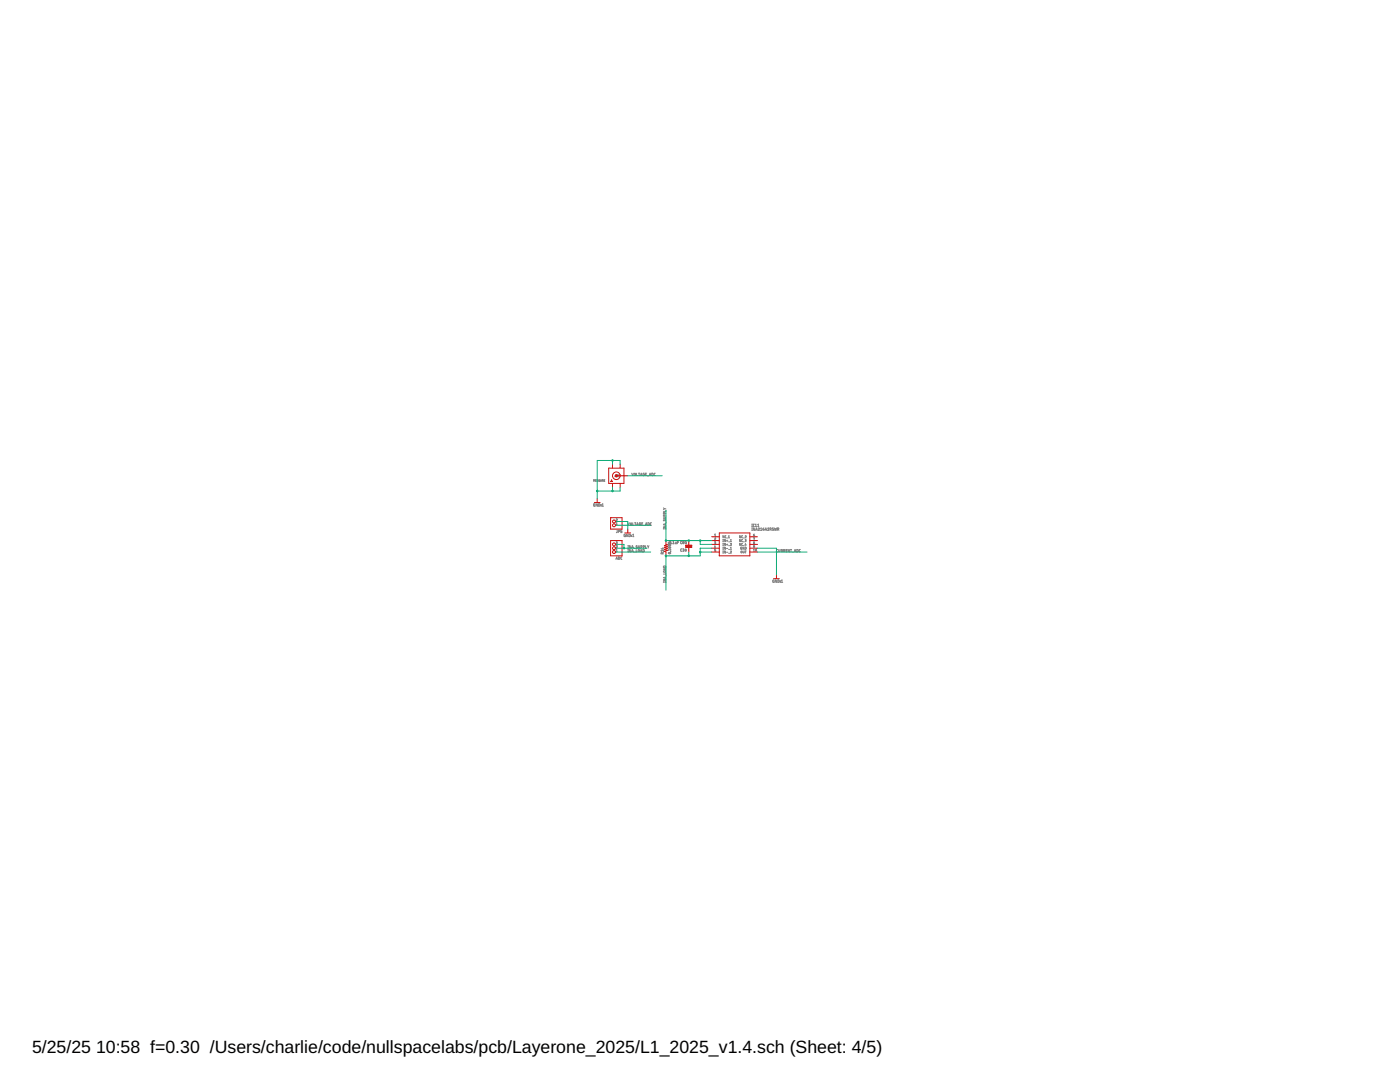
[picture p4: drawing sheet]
<svg xmlns="http://www.w3.org/2000/svg" width="279mm" height="216mm" viewBox="0 0 279 216" stroke-linecap="round" stroke-linejoin="round" font-family="sans-serif">
<g fill="none" stroke="#808080" stroke-width=".2">
<path d="M118.5 96.1v-.4l.1 .2 .1-.2v.4M118.9 95.9h.1M119 95.7h-.1v.4h.1M119.1 96.1l.2-.4 .1 .4M119.2 96h.1M119.7 95.7l-.2 .1 .2 .2h-.2M119.8 95.7l.1 .4 .1-.1v-.3M120.2 95.9h.1M120.3 95.9l.1-.1-.2-.1v.4M120.3 95.9l.1 .2M120.5 95.9h.2M120.7 95.7h-.2v.4h.2"/>
<path d="M122.7 95.1l.2-.4 .1 .4M122.8 95h.2M123.4 94.7v.4l-.2-.4v.4M123.6 94.7h.2M123.7 94.7v.4M126.1 94.4l.1 .5 .2-.5M126.6 94.5h.2l-.1 .4-.1-.1zM127 94.4v.5h.3M127.4 94.4h.3M127.6 94.4v.5M127.8 94.9l.2-.5 .1 .5M127.9 94.8h.2"/>
<path d="M128.6 94.4h-.2v.5h.2l-.1-.3M128.8 94.6h.2M129.1 94.4h-.3v.5h.3M129.2 95h.2M129.6 94.9l.1-.5 .2 .5M129.6 94.8h.3M130.1 94.4l.2 .1v.4h-.2zM130.8 94.4l-.2 .1v.4h.2M118.7 100.5l-.2 .1v.3l.2 .1-.1-.3M119.2 100.5v.5l-.2-.5v.5M119.5 100.5l.2 .1v.4h-.2zM119.9 100.7h.1"/>
<path d="M119.9 101h.1M120 100.7h.1M120.2 101h.2M120.2 100.6l.1-.1v.5M122.9 111.6l.2-.5 .1 .5M123 108.9h.2l-.2 .4h.2M123 108.1h.2l-.1 .2M123 103.6h.2l-.2 .3h.2M123 110h.2M123 109.7l.1-.1v.4M123 104.4l.1-.1v.4M123 111.5h.2"/>
<path d="M123 104.7h.2M123 108.3h.1M123.1 108.3l.1 .1-.2 .1M123.2 105.8l-.1 .4-.1 .1M123.4 106.1l.3-.2-.3-.1v.5M123.4 111.1l.3 .1-.1 .4h-.2zM124.1 111.1l-.2 .1 .1 .4h.1M124.1 105.8h-.3v.2l.3 .1v.2h-.3M124.8 106.6l-.3 .1 .2 .4h.1l-.1-.3M125.3 109.4h.1M125.3 108.9h.1M125.3 109.6h.1"/>
<path d="M125.3 110.1h.1M125.3 104.3l.2 .5 .1-.5M125.3 106.6v.5l-.2-.5v.5M125.4 108.9v.5M125.4 109.6v.5M125.5 106.6l.3 .1v.4h-.3zM125.8 104.4h.2v.4h-.2zM125.9 108.9v.5l-.3-.5v.5M125.9 109.6v.5l-.3-.5v.5M126 106.8h.1M126 107h.1M126.1 109.4l.1-.5 .2 .5"/>
<path d="M126.1 110.1l.1-.5 .2 .5M126.1 110h.3M126.1 109.2h.3M126.3 107.1h.2M126.3 106.7l.1-.1v.5M126.3 104.3v.5h.2M126.6 109.4h.2M126.6 110.2h.2M126.6 104.3h.3M126.8 104.3v.5M127 109.6v.5h.2M127.1 104.8l.1-.5 .2 .5"/>
<path d="M127.1 104.7h.2M127.2 108.9l-.3 .1 .3 .3h-.3M127.4 109.7h.2l-.1 .4h-.1zM127.4 108.9l.1 .5 .2-.2v-.3M127.8 110.1l.2-.5 .1 .5M127.8 110h.3M127.8 104.3l-.2 .1v.4h.2v-.3M127.9 109.2l.2-.1v-.2h-.2v.5M128.1 104.5h.1M128.3 104.3h-.2v.5h.2M128.3 109.6l.3 .1-.1 .4h-.2zM128.4 109.2l.2-.1v-.2h-.2v.5"/>
<path d="M128.4 104.9h.3M128.8 104.8l.2-.5 .1 .5M128.8 108.9v.5h.3M128.8 104.7h.3M129.2 108.9l.2 .2M129.3 104.3l.3 .1-.1 .4h-.2zM129.4 109.1v.3M129.5 108.9l-.1 .2M130 104.3l-.2 .1v.4h.2M132.2 110.4l-.2-.2-.1 .3h.5M132.2 109.4h.2M132.2 110.4v.1"/>
<path d="M132.3 109.3v.3l-.4-.1M132.4 103.2l.5 .1-.2 .2h-.3M132.4 113h.4l.1 .2h-.5zM132.4 116.2h.5M132.4 105.5v.1M132.4 116.1v.1M132.4 105.5h.5M132.4 105h.5l-.5 .3h.5M132.4 101.3l.2 .2M132.4 115.6h.5l-.5 .3h.5M132.4 109.8v.2l-.4-.2v.2M132.4 103.7l.1 .2 .4-.2-.1 .2"/>
<path d="M132.4 110.2l-.2 .1M132.4 113.9h.4l.1 .2-.5 .1zM132.6 101.5l-.2 .2M132.6 101.5h.3M132.7 103l-.2-.3-.1 .3h.5M132.7 102.5l-.1-.2h-.2v.2h.5M132.8 104.5v.3M132.8 113.5v.2M132.8 115.2v.2M132.9 101.8v.2h-.5M132.9 105.5v.1M132.9 114.3v.3h-.5"/>
<path d="M132.9 116.1v.1M132.9 104.5l-.5 .1 .5 .2M132.9 115.1l-.5 .2 .5 .1M132.9 113.4l-.5 .2 .5 .1M132.9 104.1v.2M132.9 114.7v.3M133.4 109.2a.22 .22 0 0 1 .3-.1 .22 .22 0 0 1 .1 .2h-.4zM133.4 108.7a.22 .22 0 0 1 .3-.1 .22 .22 0 0 1 .1 .3h-.4zM133.4 110.3a.2 .2 0 0 1 .3-.1 .2 .2 0 0 1 .1 .3h-.4zM133.5 110.3l.3 .2M133.5 109.1l.3 .2M133.5 108.7l.3 .2"/>
<path d="M133.6 108.3l-.2-.1v.2h.5M133.6 108.3v.1M133.7 108.4a.19 .19 0 0 1-.1-.2 .19 .19 0 0 1 .3-.1v.3M133.7 108.4h.2M133.8 110.1h.1M133.9 109.6v.3M133.9 109.7h-.5l.1 .2M133.9 108.2l-.3 .1M133.9 108.1l-.3 .3M134.1 108.5h.1M134.3 108.5h.3M134.3 108.1l.1-.1v.5"/>
<path d="M134.8 108.2v.3h.2v-.3M135.2 108.2h.2M135.4 108h-.2v.5M136.1 108l-.3 .1v.3l.3 .1M136.1 109.5l-.3 .1 .1 .4h.2M136.2 109.5l.3 .1-.2 .1M136.3 108l.2 .2-.1 .3-.2-.3zM136.4 109.7l.1 .2-.3 .1M136.5 108.1l-.3 .3M137 108h-.2v.5h.2l-.1-.3M142.6 107.4l.2-.1-.2 .4h.2M142.6 108.1h.2l-.1 .2"/>
<path d="M142.6 106.7l.1-.1v.4M142.6 107h.2M142.6 108.3h.1M142.7 108.8l-.1 .4h.2M142.7 108.3l.1 .1-.2 .1M142.8 109.1v.2M142.8 109.6h-.2v.2l.2 .1-.2 .1M144.4 108.4v.4M144.4 109.2v.4M144.4 107.7v.4M144.4 109.9v.5M144.5 106.9v.4l-.2-.4v.4"/>
<path d="M144.8 107.7v.4l-.3-.4v.4M144.8 108.4v.4l-.3-.4v.4M144.8 109.2v.4l-.3-.4v.4M144.8 109.9v.5l-.3-.5v.5M144.9 106.9l-.2 .1v.3h.2M145 107.9h.2M145 108.7h.2M145 109.4h.2M145 110.2h.2M145 107.4h.2M145.1 107.8v.3M145.1 108.5v.3"/>
<path d="M145.4 107.3h.2M145.4 107l.1-.1v.4M145.4 108.1h.2M145.4 108.9h.2M145.4 109.6h.2M145.4 110.4h.2M145.8 108.5h.2l-.2 .3h.2M145.8 110h.2l-.2 .4h.2M145.8 109.6h.2M145.8 108.1h.2M145.8 107.8l.1-.1v.4M145.8 109.3l.1-.1v.4"/>
<path d="M147.8 106.9v.4l-.2-.4v.4M147.8 107.7v.4l-.2-.4v.4M147.8 108.4v.4l-.2-.4v.4M147.9 110h.2l-.1 .3h-.1zM148 109.2l-.2 .1v.3h.2v-.2M148.2 106.9l-.2 .1v.3h.2M148.2 107.7l-.2 .1v.2l.2 .1M148.2 108.4l-.2 .1v.3h.2M148.3 109.9l.1 .4h.1v-.4M148.3 108.1h.2M148.3 108.9h.2M148.3 107.4h.2"/>
<path d="M148.5 109.2v.4l-.2-.4v.4M148.7 109.2h.2v.4h-.2zM148.7 107h.2l-.2 .3h.2M148.7 107.7h.2l-.2 .1M148.7 109.9h.2M148.8 108.4l-.1 .3h.2M148.8 107.8l.1 .2-.2 .1M148.8 109.9v.5M148.8 108.6v.2M150.1 105.8h.1M150.1 105.3h.1M150.1 105.1h.1"/>
<path d="M150.1 104.6h.1M150.1 104.6v.5M150.1 105.3v.5M150.4 109l.2 .1M150.4 109l.1-.1 .1 .2M150.4 106.7l.2 .1M150.4 106.7v.3l.2-.1M150.4 110h.2M150.4 107.4l.2-.1-.1 .4M150.4 109h.1M150.4 109.7l.1-.1v.4M150.4 108.1l.2 .1z"/>
<path d="M150.5 106.6l-.1 .1M150.6 104.6l-.3 .1v.3l.3 .1M150.6 109.1l-.2 .2M150.6 106.8v.1M150.6 105.3v.5l-.3-.5v.5M150.7 105.1h.3M150.7 104.7l.2-.1v.5M150.8 105.8l.2-.5 .1 .5M150.8 109.6l.2 .2-.1 .2zM150.9 105.7h.2M151 109.7l-.2 .2M151.2 105.1h.3"/>
<path d="M151.2 104.7l.1-.1v.5M151.3 105.5l.3-.1-.3 .4h.3M151.8 105.8h.2M151.8 105.5l.1-.2v.5M152.3 105.6l.2 .1M152.3 105.6v.2l.2-.1M152.5 105.3l-.2 .3M152.5 105.7h.1M152.7 105.8l.1-.5 .2 .5M152.7 105.7h.3M153.2 105.5l.2-.1-.2 .4h.3M153.7 105.6h.1"/>
<path d="M153.8 105.6l.1-.2-.2-.1v.5M153.8 105.6l.1 .2M154.4 105.4h-.3l.3 .4h-.3M154.5 115.7l-.3 .1 .1 .4h.2l-.1-.3M154.6 105.3l.1 .5 .1-.3 .1 .3 .1-.5M155 115.7v.5l-.3-.5v.5M155.2 105.6l.2-.2-.2-.1v.5M155.2 109.6l-.2 .1v.4h.2M155.2 115.7l.3 .1v.3l-.1 .1h-.2zM155.3 105.6l.1 .2M155.4 109.6l.1 .5h.1l.1-.5M155.7 115.9h.1"/>
<path d="M155.7 115.9v.1M155.7 116.1v.1M155.7 116.1h.1M155.9 109.9h.1M155.9 116.2h.3M155.9 115.8l.2-.1v.5M156 109.9l.2-.2-.3-.1v.5M156.1 109.9l.1 .2M156.4 109.9l.3-.2-.3-.1v.5M156.5 109.9l.2 .2M156.9 109.9h.1M157.1 109.6h-.2v.5h.2"/>
<path d="M157.5 109.6v.5l-.2-.5v.5M157.7 109.6h.3M157.9 109.6v.5M158.1 110.2h.2M158.5 110.1l.2-.5 .1 .5M158.6 110h.2M159 109.6l.3 .1-.1 .4h-.2zM159.7 109.6l-.2 .1v.4h.2"/>
<circle cx="136.8" cy="109.6" r=".11"/>
<circle cx="136.9" cy="109.9" r=".14"/>
<circle cx="150.5" cy="108.4" r=".12"/>
</g>
<g fill="none" stroke="#c90d0c" stroke-width=".2">
<path d="M119.2 99.5v.8M121.5 93.4h3v3.1h-3zM122 95.9l.2 .2h-.3zM122 95.7v.4M122.2 92.6v.8M122.2 96.5v.7M123 94.9h2.3M123.8 92.6v.8M123.8 96.5v.7M118.6 100.3h1.2M121.9 107.9h2.2v3h-2.2zM121.9 103.3h2.2v2.3h-2.2z"/>
<path d="M122.8 109.4h.2M122.8 108.6h.2M122.8 110.2h.2M122.8 104.8h.2M122.8 104.1h.2M124.7 106.3h1.2M125.3 105.6v.7M132.9 107.9v.7l.3 .1-.6 .2 .6 .2-.6 .2 .6 .2-.6 .2 .6 .1-.6 .2 .3 .2v.7M137.5 107.9v.9M137.5 109.2v1M142 109.4h1.6M142 107.9h1.6"/>
<path d="M142 108.6h1.6M142 110.2h1.6M142 107.1h1.6M143.6 106.3h6v4.6h-6zM149.6 109.4h1.6M149.6 107.9h1.6M149.6 108.6h1.6M149.6 110.2h1.6M149.6 107.1h1.6M154.4 115.5h1.1M155 114.7v.8"/>
<circle cx="123" cy="94.9" r=".76"/>
<circle cx="122.5" cy="110.2" r=".3"/>
<circle cx="122.5" cy="104.1" r=".3"/>
<circle cx="122.5" cy="109.4" r=".3"/>
<circle cx="122.5" cy="108.6" r=".3"/>
<circle cx="122.5" cy="104.8" r=".3"/>
</g>
<g fill="#c90d0c" stroke="#c90d0c" stroke-width=".2">
<path d="M136.8 108.8h1.3v.1h-1.3z"/>
<path d="M136.8 109.1h1.3v.1h-1.3z"/>
</g>
<path d="M122.9 94.8h.3v.3h-.3z" fill-rule="evenodd" fill="#c90d0c" stroke="#c90d0c" stroke-width=".2"/>
<g fill="none" stroke="#0dab76" stroke-width=".2">
<path d="M122.2 91.9v.7M122.2 97.2v.8M123.8 92.6v-.7h-4.6v7.6M123.8 97.2v.8h-4.6M125.3 94.9h6.8M123 108.6h1.5v.8M123 109.4h6.1M123 110.2h6.9M123 104.1h2.3v1.5M123 104.8h6.9M132.9 101.8v6.1h9.1M137.5 110.2v.7"/>
<path d="M139.7 107.9v.7h2.3M139.7 110.2h2.3M142 109.4h-2.3v1.5h-6.8v6.9M151.2 109.4h3.8v5.3M151.2 110.2h9.9"/>
</g>
<g fill="#0dab76" stroke="#0dab76" stroke-width=".2">
<circle cx="139.7" cy="107.9" r=".15"/>
<circle cx="132.9" cy="107.9" r=".15"/>
<circle cx="137.5" cy="107.9" r=".15"/>
<circle cx="124.5" cy="109.4" r=".15"/>
<circle cx="139.7" cy="110.2" r=".15"/>
<circle cx="132.9" cy="110.9" r=".15"/>
<circle cx="137.5" cy="110.9" r=".15"/>
<circle cx="122.2" cy="91.9" r=".15"/>
<circle cx="122.2" cy="98" r=".15"/>
<circle cx="119.2" cy="98" r=".15"/>
</g>
<g font-size="3.5">
<text x="6.4" y="210">5/25/25</text>
<text x="19.2" y="210">10:58 f=0.30 /Users/charlie/code/nullspacelabs/pcb/Layerone_2025/L1_2025_v1.4.sch (Sheet: 4/5)</text>
</g>
</svg>
